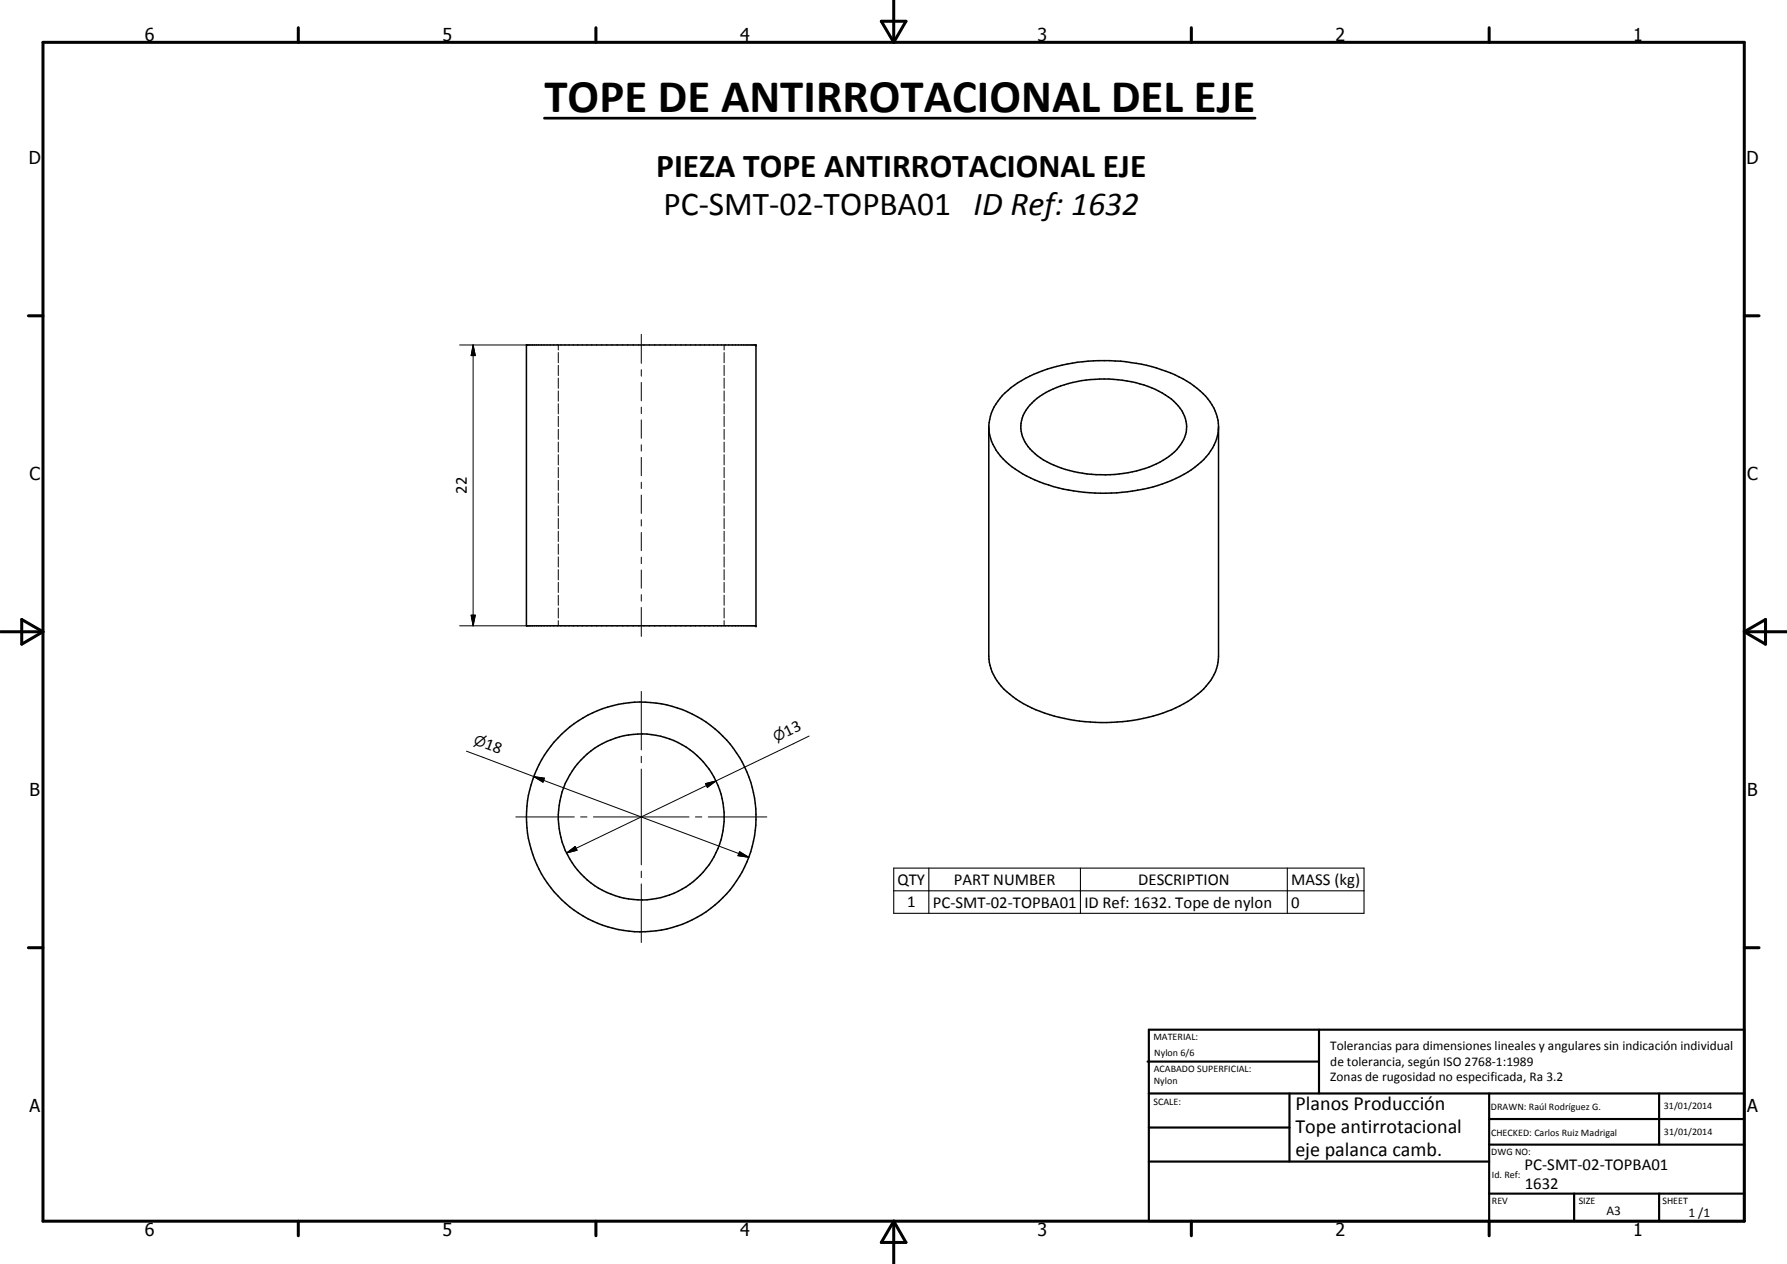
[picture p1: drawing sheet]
<svg xmlns="http://www.w3.org/2000/svg" width="420mm" height="297mm" viewBox="0 0 420 297" stroke-linecap="round" stroke-linejoin="round" font-family="sans-serif">
<g fill="none" stroke="#000" stroke-width=".35">
<path d="M123.8 81.1h53.9v66h-53.9zM235.7 93a28.9 28.9 0 0 1 16.4-7.7 42.8 42.8 0 0 1 26.1 3.7 16.2 16.2 0 0 1 7.8 8.3 10.4 10.4 0 0 1-3 10.7 30.6 30.6 0 0 1-18 7.6 41.5 41.5 0 0 1-24.6-4.3 15.5 15.5 0 0 1-7.5-8.3 10.3 10.3 0 0 1 2.8-10zM243.2 94.2a24.3 24.3 0 0 1 15.4-5.1 26.9 26.9 0 0 1 16.8 4.7 8.2 8.2 0 0 1 3.4 8.3 11.6 11.6 0 0 1-6.9 6.9 30.6 30.6 0 0 1-26.6-.9 9.9 9.9 0 0 1-5.3-7.4 8 8 0 0 1 3.2-6.5zM232.5 100.3v53.9a12.2 12.2 0 0 0 5.6 9.5 34.6 34.6 0 0 0 19.5 6.1 38.6 38.6 0 0 0 22.5-5.5 14.4 14.4 0 0 0 6.1-7.9l.3-2.2v-53.9"/>
<circle cx="150.8" cy="192" r="27"/>
<circle cx="150.8" cy="192" r="19.5"/>
</g>
<g fill="#000">
<circle cx="177.7" cy="81.1" r=".18"/>
<circle cx="177.7" cy="147.1" r=".18"/>
</g>
<g fill="none" stroke="#000" stroke-width=".24">
<path d="M150.8 78.6v6.8M108.1 81.1h15.7M111.2 81.1l.5 2.5h-.9zM111.2 81.1v66M131.3 81.1v1.2M131.3 82.8v2.5M131.3 85.9v2.4M131.3 88.9v2.4M131.3 91.9v2.4M131.3 94.9v2.4M131.3 97.8v2.4M150.8 86.9v1.5"/>
<path d="M150.8 89.9v4.3M150.8 95.7v1.5M150.8 98.7v4.3M170.3 81.1v1.2M170.3 82.8v2.5M170.3 85.9v2.4M170.3 88.9v2.4M170.3 91.9v2.4M170.3 94.9v2.4M170.3 97.8v2.4M131.3 100.9v2.4M131.3 103.9v2.4"/>
<path d="M131.3 106.8v2.5M131.3 109.9v2.4M131.3 112.9v2.3M131.3 115.9v2.4M131.3 118.9v2.4M150.8 104.5v1.5M150.8 107.5v4.3M150.8 113.3v1.5M150.8 116.3v4.3M170.3 100.9v2.4M170.3 103.9v2.4M170.3 106.8v2.5"/>
<path d="M170.3 109.9v2.4M170.3 112.9v2.3M170.3 115.9v2.4M170.3 118.9v2.4M131.3 121.8v2.4M131.3 124.8v2.5M131.3 127.8v2.5M131.3 130.9v2.4M131.3 133.9v2.4M131.3 136.9v2.3M131.3 139.9v2.3M150.8 122.1v1.5"/>
<path d="M150.8 125.1v4.3M150.8 130.9v1.6M150.8 133.9v4.3M150.8 139.7v1.6M170.3 121.8v2.4M170.3 124.8v2.5M170.3 127.8v2.5M170.3 130.9v2.4M170.3 133.9v2.4M170.3 136.9v2.3M170.3 139.9v2.3M108.1 147.1h15.7"/>
<path d="M110.8 144.6h.9l-.5 2.5zM131.3 142.9v2.3M131.3 145.8v1.3M150.8 142.7v6.9M170.3 142.9v2.3M170.3 145.8v1.3M109.7 176.5l66.4 25M150.8 162.5v13.7M150.8 177.7v1.5M190.2 173l-57 27.4M121.3 192h13.7M125.5 182.5l2.5 .4-.3 .9z"/>
<path d="M136.5 192h1.5M139.5 192h22.5M150.8 180.7v22.5M163.5 192h1.5M165.9 184.1l2.4-.6-2 1.5zM166.5 192h13.8M133.2 200.4l2-1.5 .5 .9zM150.8 204.7v1.5M150.8 207.7v13.8M173.9 200.2l2.2 1.3-2.6-.4z"/>
</g>
<g fill="none" stroke="#000" stroke-width=".71">
<path d="M10.1 9.9h400v277.1h-400zM70.1 6.5v3.4M140.1 6.5v3.4M207.2 5h5.8l-2.9 4.9zM210.1 0v9.9M280.1 6.5v3.4M350.1 6.5v3.4M6.7 74.2h3.4M410.1 74.2h3.5M.1 148.5h10M5.1 145.6l5 2.9-5 2.9zM410.1 148.5h10"/>
<path d="M410.1 148.5l5-2.9v5.8zM6.7 222.7h3.4M410.1 222.7h3.5M70.1 287v3.4M140.1 287v3.4M210.1 287v10M210.1 287l2.9 5h-5.8zM280.1 287v3.4M350.1 287v3.4"/>
</g>
<g fill="none" stroke="#000" stroke-width=".51">
<path d="M269.8 249.5h40.3M270.1 242h140v45h-140zM270.1 257h140M303.2 257v16M310.1 242v15M350.1 257v30M390.1 257v12M270.1 265h33.1M270.1 273h80M350.1 269h60M350.1 263h60M350.1 280.5h60"/>
<path d="M370.1 280.5v6.5M390.1 280.5v6.5"/>
</g>
<path d="M210.1 204h110.6v10.6h-110.6zM210.1 209.3h110.6M218.4 204v10.6M254 204v10.6M302.7 204v10.6" fill="none" stroke="#000" stroke-width=".25"/>
<path d="M128 27.8h167.1" fill="none" stroke="#000" stroke-width=".63"/>
<path d="M111.2 81.1l.5 2.5h-.9zM110.8 144.6h.9l-.5 2.5zM125.5 182.5l2.5 .4-.3 .9zM133.2 200.4l2-1.5 .5 .9zM165.9 184.1l2.4-.6-2 1.5zM173.9 200.2l2.2 1.3-2.6-.4z" fill="#000"/>
<text font-size="11" x="128" y="26.2">TOPE DE ANTIRROTACIONAL DEL EJE</text>
<g font-size="7.9">
<text x="154.3" y="41.5">PIEZA TOPE ANTIRROTACIONAL EJE</text>
<text x="156" y="50.5">PC-SMT-02-TOPBA01 ID Ref: 1632</text>
</g>
<g font-size="4.7">
<text x="304.6" y="260.8">Planos Producción</text>
<text x="304.6" y="266.2">Tope antirrotacional</text>
<text x="304.6" y="271.6">eje palanca camb.</text>
</g>
<g font-size="4.2">
<text x="34" y="9.6">6</text>
<text x="104" y="9.6">5</text>
<text x="174" y="9.6">4</text>
<text x="244" y="9.6">3</text>
<text x="314" y="9.6">2</text>
<text x="384" y="9.6">1</text>
<text x="6.8" y="38.7">D</text>
<text x="410.6" y="38.7">D</text>
<text x="7" y="112.9">C</text>
<text x="410.8" y="112.9">C</text>
<text x="7" y="187.1">B</text>
<text x="410.8" y="187.1">B</text>
<text x="7" y="261.4">A</text>
<text x="410.8" y="261.4">A</text>
<text x="34" y="290.4">6</text>
<text x="104" y="290.4">5</text>
<text x="174" y="290.4">4</text>
<text x="244" y="290.4">3</text>
<text x="314" y="290.4">2</text>
<text x="384" y="290.4">1</text>
</g>
<g font-size="3.9">
<text x="109.8" y="116.1" transform="rotate(-90 109.8 116.1)">22</text>
<text x="185" y="173.1" transform="rotate(-26 185 173.1)">13</text>
<text x="113.8" y="175.8" transform="rotate(20 113.8 175.8)">18</text>
<text x="211" y="207.9">QTY</text>
<text x="224.3" y="207.9">PART NUMBER</text>
<text x="267.6" y="207.9">DESCRIPTION</text>
<text x="303.6" y="208">MASS (kg)</text>
<text x="213.3" y="213.2">1</text>
<text x="219.3" y="213.3">PC-SMT-02-TOPBA01</text>
<text x="255" y="213.4">ID Ref: 1632. Tope de nylon</text>
<text x="303.6" y="213.3">0</text>
<text x="358.5" y="275">PC-SMT-02-TOPBA01</text>
<text x="358.5" y="279.4">1632</text>
</g>
<g font-size="3.3">
<text x="111.2" y="174.8" transform="rotate(20 111.2 174.8)">n</text>
<text x="182.5" y="174.3" transform="rotate(-26 182.5 174.3)">n</text>
</g>
<g font-size="3.1">
<text x="312.7" y="246.8">Tolerancias para dimensiones lineales y angulares sin indicación individual</text>
<text x="312.7" y="250.4">de tolerancia, según ISO 2768-1:1989</text>
<text x="312.7" y="254">Zonas de rugosidad no especificada, Ra 3.2</text>
<text x="377.7" y="285.6">A3</text>
<text x="397" y="285.9">1 /1</text>
</g>
<g font-size="2.4">
<text x="271.2" y="244.4">MATERIAL:</text>
<text x="271.3" y="252">ACABADO SUPERFICIAL:</text>
<text x="271.4" y="248.1">Nylon 6/6</text>
<text x="271.3" y="254.6">Nylon</text>
<text x="271.2" y="259.7">SCALE:</text>
<text x="350.6" y="260.8">DRAWN: Raúl Rodríguez G.</text>
<text x="391.2" y="260.6">31/01/2014</text>
<text x="350.6" y="266.9">CHECKED: Carlos Ruiz Madrigal</text>
<text x="391.2" y="266.7">31/01/2014</text>
<text x="350.6" y="271.4">DWG NO:</text>
<text x="350.8" y="276.9">Id. Ref:</text>
<text x="350.8" y="282.8">REV</text>
<text x="371.2" y="282.9">SIZE</text>
<text x="390.9" y="282.9">SHEET</text>
</g>
</svg>
